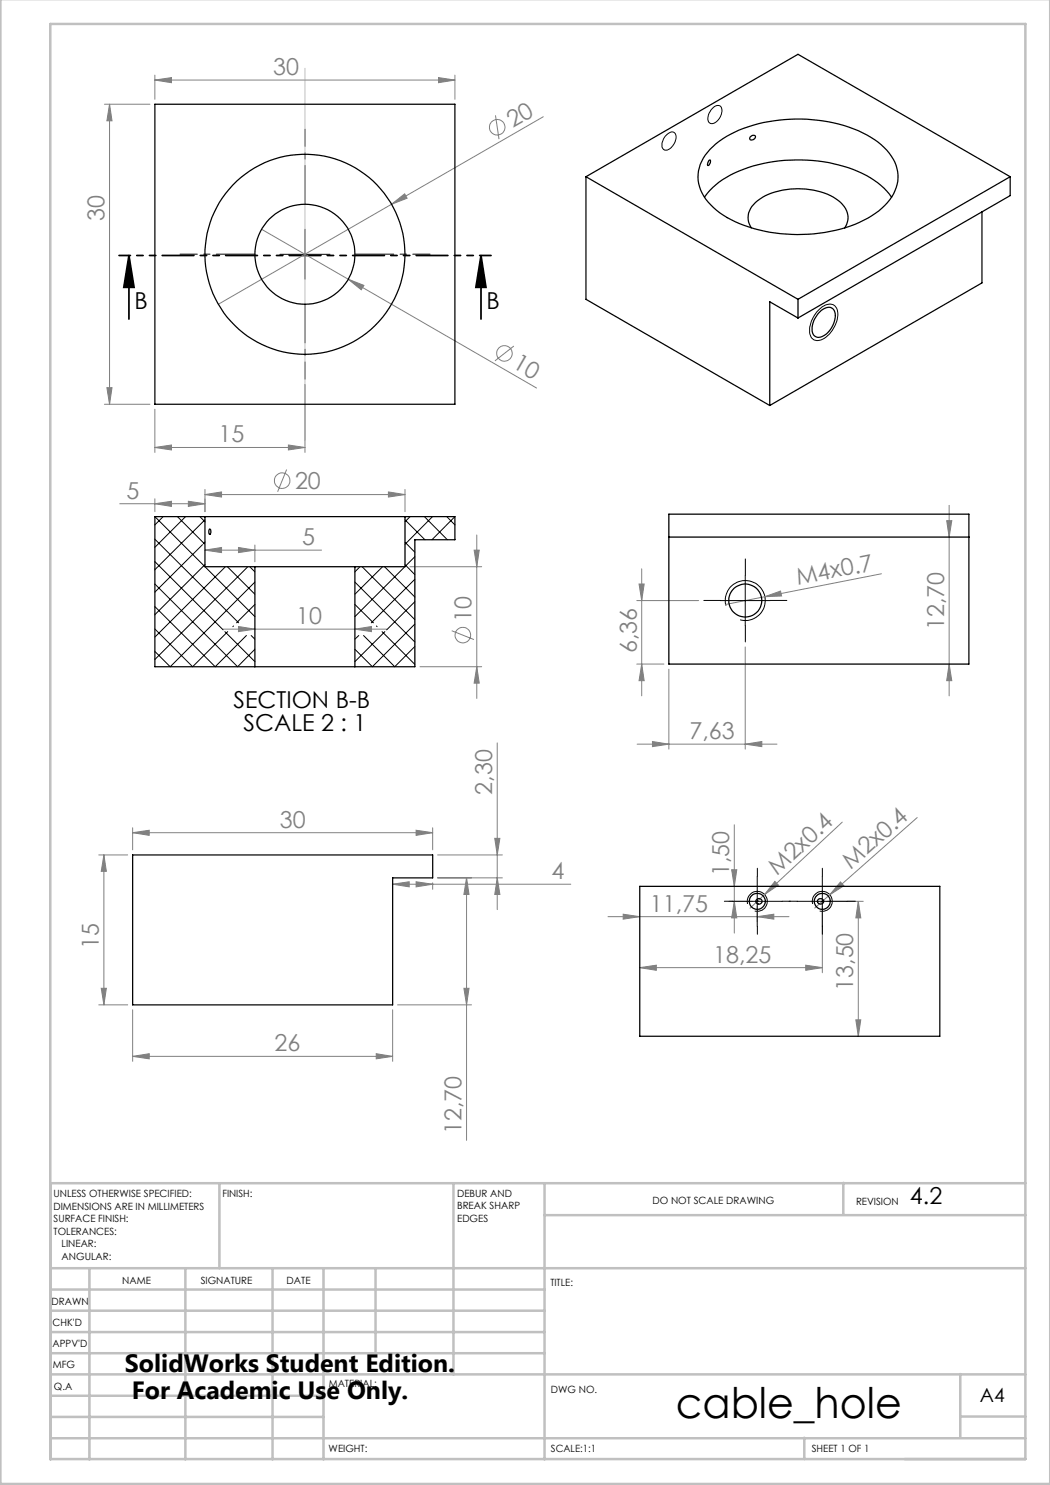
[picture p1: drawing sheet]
<svg xmlns="http://www.w3.org/2000/svg" width="210mm" height="297mm" viewBox="0 0 210 297" stroke-linecap="round" stroke-linejoin="round" font-family="sans-serif">
<g fill="none" stroke="#808080" stroke-width=".2">
<path d="M31 16l3.3-.5v1zM31 15v4.9M31 16h60M87.7 15.5l3.3 .5-3.3 .5zM91 15v4.9M20.9 20.8h9.1M21.9 20.8l.5 3.4h-1zM21.9 20.8v60.1M99.1 23.1l.7 4.7M108.7 23.4l-30.4 17.4M52.3 45.9l55 31.7M69.6 55.8l3.2 1.3-.6 .9z"/>
<path d="M78.3 40.8l2.6-2 .5 .8zM78.3 40.8l-34.6 20.1M21.4 77.5h1l-.5 3.4zM61 76.9v13.6M102.8 69.2l-3.8 3M20.9 80.9h9.1M31 89.5l3.3-.5v1zM31 81.8v8.7M31 89.5h30M31 99.8v2.5M41 98.9l3.3-.5v1zM41 97.9v4.4"/>
<path d="M41 98.9h40M57.3 93.9l-1.8 4.5M57.7 89l3.3 .5-3.3 .5zM77.7 98.4l3.3 .5-3.3 .5zM81 97.9v4.4M24 100.7h17M31 100.7l3.3-.4v1zM37.7 100.3l3.3 .4-3.3 .6zM41 110l3.3-.5v1zM41 110h23.3M47.7 109.5l3.3 .5-3.3 .5zM51 109v3.4"/>
<path d="M82 113.3h14.3M94.8 110h1l-.4 3.3zM95.4 107v32.7M127.8 116.8h1l-.5 3.3zM128.3 113.8v25.4M153 119.3l3.1-1.1 .2 1zM153 119.3l-7.9 1.6M176.3 114.8l-23.3 4.5M189.3 104.1h1.1l-.6 3.3zM189.8 101.1v38.1M44.6 125.8h32.7M47.7 125.3l3.3 .5-3.3 .5z"/>
<path d="M71 125.8l3.3-.5v1zM84 133.3h12.3M90.3 126.1l4.5 1.8M95.4 133.3l.4 3.3h-1zM127.4 120.1h12.3M127.4 132.8h5.4M128.3 132.8l.5 3.3h-1zM133.8 133.8v16M149 129.4v20.4M189.8 132.8l.6 3.3h-1.1zM99.4 148.6v33.3M127.4 148.8h28"/>
<path d="M130.5 148.3l3.3 .5-3.3 .5zM149 148.8l3.4-.5v1zM19.8 171h5.7M20.8 171l.5 3.3h-1.1zM20.8 171v30M26.5 166.5l3.3-.5v1.1zM26.5 165.6v4.4M26.5 166.5h60M78.5 176.8l3.3-.4v1zM78.5 176.8h35.7M83.2 166l3.3 .5-3.3 .6zM83.2 176.4l3.3 .4-3.3 .6z"/>
<path d="M86.5 165.6v4.4M86.5 176.6v1.3M87.5 171h13M87.5 175.6h13M93.3 175.6l.5 3.3h-1zM93.3 175.6v52.5M99 167.7h1l-.6 3.3zM99.4 175.6l.6 3.3h-1zM146.3 174h1.1l-.5 3.3zM146.9 165v21.6M152.9 178.9l-2.9 2.7M155 176.3l.7 .7-2.8 1.9z"/>
<path d="M165.9 179l-3 2.6M168.1 176.4l.7 .8-2.9 1.8zM168.5 164.4l-15.6 14.5M183.4 163.5l-17.5 15.5M20.2 197.7h1.1l-.5 3.3zM92.8 197.7h1l-.5 3.3zM121.6 183.3h36.2M124.6 182.8l3.4 .5-3.4 .5zM128 193.5l3.3-.5v1.1zM128 193.5h36.5M145.8 180.3h4.7M146.9 180.3l.5 3.3h-1.1z"/>
<path d="M151.4 183.3l3.4-.5v1zM151.4 181.3v3M161.1 193l3.4 .5-3.4 .6zM164.5 181.3v13.3M165.5 180.3h7.1M171.7 180.3l.5 3.3h-1zM171.7 180.3v27M19.8 201h5.7M26.5 211.3l3.3-.6v1.1zM26.5 202v10.3M26.5 211.3h52M75.2 210.7l3.3 .6-3.3 .5z"/>
<path d="M78.5 202v10.3M79.5 201h14.8M171.2 204h1l-.5 3.3z"/>
<circle cx="99.5" cy="25.4" r="1.55"/>
<circle cx="100.9" cy="70.7" r="1.55"/>
<circle cx="56.4" cy="96.1" r="1.55"/>
<circle cx="92.6" cy="127" r="1.55"/>
</g>
<path d="M25.8 51.1l1 6.4h-2zM25.8 51.1v12.7M96.2 51.1l1 6.4h-2zM96.2 51.1v12.7" fill="none" stroke="#000" stroke-width=".35"/>
<g fill="none" stroke="#000" stroke-width=".2">
<path d="M133 27.3l.6-.6a.95 .95 0 0 1 1.3-.2 .95 .95 0 0 1 .3 1.3 2.47 2.47 0 0 1-2.3 2.2 1.59 1.59 0 0 1-.2-2.2zM142.5 21.7a1 1 0 0 1 1-.6 1 1 0 0 1 .9 .7 2.64 2.64 0 0 1-2.2 2.9 1.26 1.26 0 0 1-.5-1.9zM56 50.9h10M61 45.9v9.9M163.8 62a2.41 2.41 0 0 1 3.2-.8 3.8 3.8 0 0 1-.3 4.4 3.8 3.8 0 0 1-3.6 2.4 2.23 2.23 0 0 1-1.1-2.9l.6-1.5zM149 115.1v10M144 120.1h10.1M145.2 121.1a4 4 0 0 1 3.5-5 4 4 0 0 1 4.3 4.4 4 4 0 0 1-5 3.5M151.4 175.3v10M164.5 175.3v10M146.4 180.3h10.1M149.5 180.8a2 2 0 0 1 1.7-2.5 2 2 0 0 1 2.2 2.1 2 2 0 0 1-2.4 1.8"/>
<path d="M159.5 180.3h9.9M162.5 180.8a2 2 0 0 1 1.8-2.5 2 2 0 0 1 2.2 2.1 2 2 0 0 1-2.6 1.8"/>
</g>
<path d="M51 50.8h-15M61 40.8v-15M71 50.8h15M61 60.8v15" fill="none" stroke="#000" stroke-width=".2" stroke-dasharray="15.2 1.3 1.3 1.3" stroke-dashoffset="7.5"/>
<path d="M98.2 51.1h-74.4" fill="none" stroke="#000" stroke-width=".35" stroke-dasharray="6.3 1.3 1.3 1.3 1.3 1.3" stroke-dashoffset="4.1"/>
<path d="M61 13.6v74.4" fill="none" stroke="#c0c0c0" stroke-width=".2"/>
<g fill="none" stroke="#c0c0c0" stroke-width=".5">
<path d="M.1 -.1v296.9h209.9v-296.9M10.1 4.8h195v287h-195zM43.9 236.6v17M90.7 236.6v38.3M108.9 236.6v55.3M168.7 236.6v6.3M205.1 236.6h-195v55.3M10.1 253.6h195M10.1 257.9h98.8M17.9 253.6v38.3M37.1 253.6v38.3M54.5 253.6v38.3"/>
<path d="M64.7 253.6v38.3M75.1 253.6v17M108.9 243h96.2M10.1 270.6h98.8M10.1 266.4h98.8M10.1 262.1h98.8M10.1 279.1h54.6M10.1 274.9h195M192.1 274.8v12.7M10.1 287.7h195M10.1 283.4h54.6M160.9 287.5v4.3"/>
<path d="M192.1 283.3h13"/>
</g>
<path d="M149.1 115.1v-3.3M144.1 120.1h-3.3M149.1 125.1v3.3M154.1 120.1h3.3M151.5 175.3v-1.6M164.5 175.3v-1.6M146.5 180.3h-1.6M151.5 185.3v1.6M156.5 180.3h1.6M159.5 180.3h-1.6M164.5 185.3v1.6M169.5 180.3h1.6" fill="none" stroke="#000" stroke-width=".2" stroke-dasharray="15.2 1.3 1.3 1.3"/>
<path d="M96.2 51.1l1 6.4h-2zM25.8 51.1l1 6.4h-2z" fill="#000"/>
<g fill="#808080">
<path d="M153 119.3l3.1-1.1 .2 1z"/>
<path d="M78.3 40.8l2.6-2 .5 .8z"/>
<path d="M168.1 176.4l.7 .8-2.9 1.8z"/>
<path d="M155 176.3l.7 .7-2.8 1.9z"/>
<path d="M69.6 55.8l3.2 1.3-.6 .9z"/>
<path d="M149 148.8l3.4-.5v1zM130.5 148.3l3.3 .5-3.3 .5z"/>
<path d="M87.7 15.5l3.3 .5-3.3 .5zM31 16l3.3-.5v1zM77.7 98.4l3.3 .5-3.3 .5zM41 98.9l3.3-.5v1zM47.7 109.5l3.3 .5-3.3 .5zM41 110l3.3-.5v1zM151.4 183.3l3.4-.5v1zM124.6 182.8l3.4 .5-3.4 .5zM161.1 193l3.4 .5-3.4 .6zM128 193.5l3.3-.5v1.1z"/>
<path d="M26.5 166.5l3.3-.5v1.1zM83.2 166l3.3 .5-3.3 .6zM31 100.7l3.3-.4v1zM37.7 100.3l3.3 .4-3.3 .6zM47.7 125.3l3.3 .5-3.3 .5zM71 125.8l3.3-.5v1z"/>
<path d="M57.7 89l3.3 .5-3.3 .5zM31 89.5l3.3-.5v1z"/>
<path d="M95.4 133.3l.4 3.3h-1zM94.8 110h1l-.4 3.3zM146.9 180.3l.5 3.3h-1.1zM146.3 174h1.1l-.5 3.3z"/>
<path d="M21.9 20.8l.5 3.4h-1zM21.4 77.5h1l-.5 3.4zM189.3 104.1h1.1l-.6 3.3zM189.8 132.8l.6 3.3h-1.1zM127.8 116.8h1l-.5 3.3zM128.3 132.8l.5 3.3h-1zM20.8 171l.5 3.3h-1.1zM20.2 197.7h1.1l-.5 3.3zM99 167.7h1l-.6 3.3zM99.4 175.6l.6 3.3h-1zM93.3 175.6l.5 3.3h-1zM92.8 197.7h1l-.5 3.3zM171.7 180.3l.5 3.3h-1zM171.2 204h1l-.5 3.3z"/>
<path d="M26.5 211.3l3.3-.6v1.1zM75.2 210.7l3.3 .6-3.3 .5zM78.5 176.8l3.3-.4v1zM83.2 176.4l3.3 .4-3.3 .6z"/>
</g>
<g fill="none" stroke="#000" stroke-width=".25">
<path d="M31 20.8h60v60.1h-60zM117.2 35.3v24.6l36.8 21.2M117.2 35.3l42.4 24.6M117.2 35.3l42.4-24.4 42.4 24.4M140.9 39.4a15.9 15.9 0 0 1 8.7-5.9 32.1 32.1 0 0 1 23.8 1.6 14.5 14.5 0 0 1 4.9 4.3M141.8 32.1l.2-.1a.68 .68 0 0 1-.5 1.1l.1-.5zM142 29.9a22.4 22.4 0 0 1 13.9-5.9 29.9 29.9 0 0 1 18.2 3.4 10.1 10.1 0 0 1 5.5 7.6 8.8 8.8 0 0 1-3.8 7.2 27.6 27.6 0 0 1-18.6 4.6 25.8 25.8 0 0 1-13.9-4.8 8.5 8.5 0 0 1-3.6-7.9l.4-1.2 .6-1.3zM150.1 27.3l.6-.2a.42 .42 0 0 1 .4 .4 .42 .42 0 0 1-.4 .4 .49 .49 0 0 1-.8-.2zM202 35.3l-42.4 24.6M202 35.3v3.8l-42.4 24.5M150.2 45.6a3.9 3.9 0 0 1 1.3-5.5 14.6 14.6 0 0 1 11.9-1.9 8.2 8.2 0 0 1 5.9 4 3.4 3.4 0 0 1-.4 3.4M159.6 59.9v3.7"/>
<path d="M196.4 42.4v14.2l-42.4 24.5M159.6 63.6l-5.6-3.2v20.7M164.3 62.1a1.76 1.76 0 0 1 2.4-.2 4.1 4.1 0 0 1-1.2 4.7 2.09 2.09 0 0 1-2.6 .6 3.4 3.4 0 0 1 .5-4.2zM41 103.3h40M41 103.3h-10v30h20M41 103.3v10h10M41.9 105.8a.57 .57 0 0 1 .3 .5 .57 .57 0 0 1-.3 .6l-.1-.4zM51 113.3h20M51 113.3v20M71 113.3v20M81 103.3h10v4.6h-8v25.4h-12M81 103.3v10h-10"/>
<path d="M133.8 102.8h60v30h-60zM133.8 107.4h60M51 133.3h20M26.5 171h60v4.6h-8v25.4h-52zM128 177.3h60v30h-60z"/>
<circle cx="61" cy="50.9" r="10"/>
<circle cx="61" cy="50.9" r="20"/>
<circle cx="149.1" cy="120.1" r="3.3"/>
<circle cx="151.5" cy="180.3" r="1.61"/>
<circle cx="151.8" cy="180.3" r=".59"/>
<circle cx="164.1" cy="180.3" r=".59"/>
<circle cx="164.5" cy="180.3" r="1.6"/>
</g>
<g fill="none" stroke="#000" stroke-width=".2">
<path d="M31 116.8l16.5 16.5 3.5-3.4M31 112.3l13.6 13.7M31 107.8l16.7 16.8M31 103.3l20 20M32.6 103.3l-1.6 1.7M35.5 103.3l5.4 5.5M37.1 103.3l-6.1 6.2M40 103.3l1 1M40.5 108.9l-9.5 9.5M41 104l-10 9.9M41 108.4l-.3 .4M41 112.9l-10 10"/>
<path d="M45.1 113.3l-14.1 14.1M45.5 113.3l5.5 5.5M49.6 113.3l-18.6 18.6M50 113.3l1 1.1M51 116.4l-17 16.9-3-3M71 116.4l12 12M72 113.3l-1 1.1M72.4 113.3l10.6 10.6M76.5 113.3l-5.5 5.5M76.9 113.3l6.1 6.1M81 112.9l2 2M81 108.4l2 2.1"/>
<path d="M81 104l4 3.9M82 103.3l-1 1M83 111.3l-12 12M83 115.8l-8.7 8.8M84.9 103.3l4.6 4.6M86.5 103.3l-5.5 5.6M89.4 103.3l1.6 1.7M91 103.3l-4.6 4.6M91 107.8l-.1 .1M31 125.8l7.5 7.5 7-7M31 121.3l12 12 6.3-6.2M45 126.3l6 6"/>
<path d="M46.7 125.2l-.1 .1M50.2 127.1l.8 .7M51 120.9l-3.7 3.7M71 120.9l3.7 3.7M71.8 127.1l-.8 .7M72.7 127.1l6.3 6.2 4-4M75.3 125.2l.1 .1M76.4 126.3l6.6 6.6M77 126.3l-6 6M83 120.3l-5.7 5.7M83 124.8l-8.5 8.5-3.5-3.4"/>
</g>
<text font-size="8.5" x="135.1" y="283.5">cable_hole</text>
<g font-size="5">
<text x="25" y="274.4">SolidWorks Student Edition.</text>
<text x="26.4" y="279.9">For Academic Use Only.</text>
</g>
<g font-size="4.7" fill="#808080">
<text x="54.7" y="15">30</text>
<text x="102.5" y="25.6" transform="rotate(-30 102.5 25.6)">20</text>
<text x="20.9" y="44.1" transform="rotate(-90 20.9 44.1)">30</text>
<text x="102.3" y="73.4" transform="rotate(30 102.3 73.4)">10</text>
<text x="43.7" y="88.5">15</text>
<text x="25.3" y="99.7">5</text>
<text x="59" y="97.8">20</text>
<text x="60.4" y="109">5</text>
<text x="159.6" y="117" transform="rotate(-11 159.6 117)">M4x0.7</text>
<text x="59.3" y="124.8">10</text>
<text x="94.3" y="124.4" transform="rotate(-90 94.3 124.4)">10</text>
<text x="188.8" y="126" transform="rotate(-90 188.8 126)">12,70</text>
<text x="127.3" y="130.7" transform="rotate(-90 127.3 130.7)">6,36</text>
<text x="137.9" y="147.8">7,63</text>
<text x="98.5" y="158.9" transform="rotate(-90 98.5 158.9)">2,30</text>
<text x="56" y="165.5">30</text>
<text x="170.2" y="173.9" transform="rotate(-41 170.2 173.9)">M2x0.4</text>
<text x="110.3" y="175.8">4</text>
<text x="145.9" y="175.3" transform="rotate(-90 145.9 175.3)">1,50</text>
<text x="155.5" y="175.2" transform="rotate(-43 155.5 175.2)">M2x0.4</text>
<text x="130" y="182.3">11,75</text>
<text x="19.8" y="189.7" transform="rotate(-90 19.8 189.7)">15</text>
<text x="142.7" y="192.5">18,25</text>
<text x="170.7" y="198.2" transform="rotate(-90 170.7 198.2)">13,50</text>
<text x="54.9" y="210.2">26</text>
<text x="92.3" y="226.8" transform="rotate(-90 92.3 226.8)">12,70</text>
</g>
<g font-size="4.7">
<text x="26.9" y="61.8">B</text>
<text x="97.3" y="61.8">B</text>
<text x="46.7" y="141.6">SECTION B-B</text>
<text x="48.7" y="146.1">SCALE 2 : 1</text>
<text x="182" y="240.9">4.2</text>
</g>
<text font-size="3.9" x="196" y="280.4">A4</text>
<g font-size="2">
<text x="10.7" y="239.5">UNLESS OTHERWISE SPECIFIED:</text>
<text x="44.5" y="239.5">FINISH:</text>
<text x="91.4" y="239.4">DEBUR AND</text>
<text x="10.7" y="242">DIMENSIONS ARE IN MILLIMETERS</text>
<text x="10.7" y="244.5">SURFACE FINISH:</text>
<text x="91.4" y="241.9">BREAK SHARP</text>
<text x="91.4" y="244.4">EDGES</text>
<text x="130.5" y="240.8">DO NOT SCALE DRAWING</text>
<text x="171.2" y="241">REVISION</text>
<text x="10.7" y="247">TOLERANCES:</text>
<text x="12.3" y="249.5">LINEAR:</text>
<text x="12.3" y="252">ANGULAR:</text>
<text x="24.4" y="256.9">NAME</text>
<text x="40.1" y="256.8">SIGNATURE</text>
<text x="57.3" y="256.8">DATE</text>
<text x="110.1" y="257.1">TITLE:</text>
<text x="10.3" y="260.9">DRAWN</text>
<text x="10.5" y="269.3">APPV'D</text>
<text x="10.5" y="265.2">CHK'D</text>
<text x="10.6" y="273.6">MFG</text>
<text x="10.8" y="278">Q.A</text>
<text x="65.8" y="277.4">MATERIAL:</text>
<text x="110.2" y="278.5">DWG NO.</text>
<text x="65.7" y="290.4">WEIGHT:</text>
<text x="110.2" y="290.5">SCALE:1:1</text>
<text x="162.4" y="290.4">SHEET 1 OF 1</text>
</g>
</svg>
